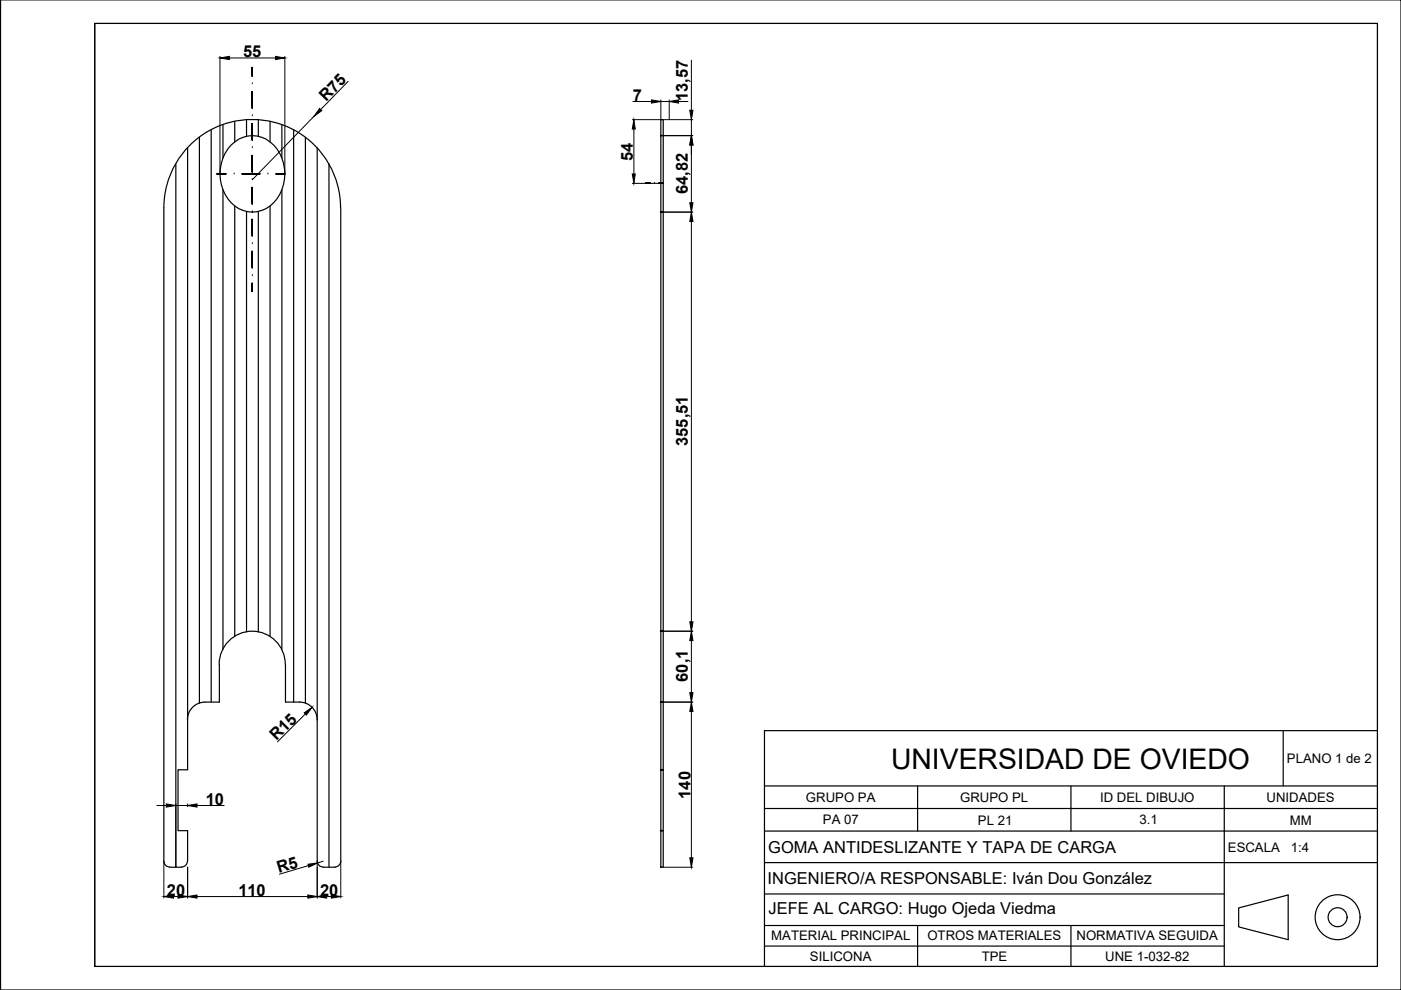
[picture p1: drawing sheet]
<svg xmlns="http://www.w3.org/2000/svg" width="297mm" height="210mm" viewBox="0 0 297 210" stroke-linecap="round" stroke-linejoin="round" font-family="sans-serif">
<!-- layer: 01_Contornos -->
<g fill="none" stroke="#000" stroke-width=".25">
<path d="M.1 0h296.9v209.9h-296.9zM20.1 5h271.9v199.9h-271.9zM37.3 34.7v149.2M39.8 31.3v131.9h-2.1v12.9h2.1l-.1 6.5a1.25 1.25 0 0 1-1.2 1.2M42.3 29.1v120M44.8 27.5v121.4M47.3 26.4v7.1M49 30.7a6.3 6.3 0 0 1 10.3 1.8 8.9 8.9 0 0 1-2.9 11.8 6.5 6.5 0 0 1-9.1-4.1 9.2 9.2 0 0 1 1.7-9.5zM49.8 25.8v4.3M52.3 25.4v3.5M54.8 25.4v3.5M57.3 25.8v4.3"/>
<path d="M59.8 26.4v7.1M62.3 27.5v121.4M64.8 29.1v120M67.3 31.3v151.3a1.25 1.25 0 0 0 1.2 1.2M69.8 34.7v149.2M140.1 25.4h.5v158.5h-.5zM47.3 40.2v97.5M49.8 43.7v91.2M52.3 44.8v89.2M54.8 44.8v89.2M57.3 43.7v91.2M59.8 40.2v97.5"/>
<path d="M72.2 44.1a18.7 18.7 0 0 0-18.7-18.8 18.7 18.7 0 0 0-18.8 18.8v138.5a1.25 1.25 0 0 0 1.3 1.2M72.2 44.1v138.5a1.25 1.25 0 0 1-1.2 1.2M43.5 148.9a3.7 3.7 0 0 0-3.8 3.7M60.5 140.8a7 7 0 0 0-7-7 7 7 0 0 0-7 7v8.1h-3M60.5 140.9v8h3M63.5 148.9a3.7 3.7 0 0 1 3.8 3.7M272.1 154.9v11.7M292 154.9h-129.9v50M162.1 176.2h129.9M162.1 166.6h129.9M162.1 171.4h129.9M194.5 166.6v9.6"/>
<path d="M227.1 166.6v9.6M259.6 166.6v38.3M36 183.9h2.5M68.5 183.9h2.5M162.1 182.9h129.9M162.1 189.5h97.5M162.1 196.2h97.5M194.5 196.2v8.7M227.1 196.2v8.7M262.6 192.5l10.5-2.7v9.4l-10.5-2.7zM162.1 200.6h97.5"/>
<circle cx="283.6" cy="194.5" r="4.8"/>
<circle cx="283.6" cy="194.5" r="2.01"/>
</g>
<!-- layer: 02_Ocultas -->
<g fill="#000" stroke="#000" stroke-width=".21">
<path d="M140.1 28.7h.5zM140.1 28.8l.5-.1zM140.1 28.8l.5-.1zM140.1 28.8h.5z"/>
<path d="M140.1 44.9h.5zM140.1 45l.5-.1zM140.1 45l.5-.1zM140.1 45h.5z"/>
<path d="M140.1 133.8h.5zM140.1 133.8h.5zM140.1 133.8h.5zM140.1 133.8h.5z"/>
<path d="M140.1 148.8h.5zM140.1 148.9l.5-.1zM140.1 148.9l.5-.1zM140.1 148.9h.5z"/>
<path d="M140.1 163.2h.5zM140.1 163.2h.5zM140.1 163.2h.5zM140.1 163.2h.5z"/>
<path d="M140.1 176.1h.5zM140.1 176.1h.5zM140.1 176.1h.5zM140.1 176.1h.5z"/>
</g>
<g fill="none" stroke="#000" stroke-width=".21">
<path d="M140.1 28.7v.1M140.1 28.7l.5 .1zM140.6 28.7v.1M140.1 44.9v.1M140.1 44.9l.5 .1zM140.6 44.9v.1M140.1 133.8h.1M140.1 133.8h.5zM140.6 133.8h.1M140.1 148.8v.1M140.1 148.8l.5 .1zM140.6 148.8v.1"/>
<path d="M140.1 163.2h.1M140.1 163.2h.5zM140.1 176.1h.1M140.1 176.1h.5zM140.6 163.2h.1M140.6 176.1h.1"/>
</g>
<!-- layer: 04_Cotas -->
<g fill="none" stroke="#000" stroke-width=".21">
<path d="M20.1 5h271.9v199.9h-271.9zM46.6 12v24.9M48.6 12.3h9.8M60.4 12v24.9M73.8 17.2l-5.8 6.1M146.6 12.8v10.6M66.6 24.7l-13.1 13.4M134.1 38.9h6M134.2 21.5h3.9M134.4 27.4v9.5M140.1 21.2v4.2h-6M140.1 21.5h1.8"/>
<path d="M140.6 28.8h6.3M140.6 25.4h6.3M141.9 21.2v4.2M143.9 21.5h2M146.6 25.4v3.4M146.6 30.7v12.3M140.6 45h6.3M146.6 47v84.8M140.6 133.8h6.3M146.6 135.8v11.1M64.8 151.4l-6 5.9M140.6 148.9h6.3"/>
<path d="M146.6 150.8v31.1M33.3 170.8h1.9M37.3 170.4v13.5M37.3 170.8h2.5M39.8 170.4v.6M41.8 170.8h5.7M34.7 182.6v7.8M36.8 190.1h.9M39.8 183.9v6.5M41.8 190.1h23.5M65.4 183.5l-6.1 1.8M67.3 182.6v7.8"/>
<path d="M68.5 182.6l-1.2 .4M69.2 190.1h1.1M72.2 182.6v7.8M140.6 183.9h6.3"/>
</g>
<g fill="#000" stroke="#000" stroke-width=".21">
<path d="M46.6 12.3l2-.3v.6zM58.4 12l2 .3-2 .3zM67.8 23l.4 .5-1.6 1.2zM134.1 36.9h.6l-.3 2zM134.4 25.4l.3 2h-.6zM138.1 21.2l2 .3-2 .4zM141.9 21.5l2-.3v.7zM146.6 28.8l.3 1.9h-.7zM146.2 23.4h.7l-.3 2zM146.6 45l.3 2h-.7zM146.2 43h.7l-.3 2zM146.2 131.8h.7l-.3 2z"/>
<path d="M146.6 133.8l.3 2h-.7zM64.5 151.1l1.7-1.1-1.2 1.6zM146.6 148.9l.3 1.9h-.7zM146.2 146.9h.7l-.3 2zM35.2 170.4l2.1 .4-2.1 .3zM39.8 170.8l2-.4v.7zM34.7 190.1l2.1-.3v.6zM37.7 189.8l2.1 .3-2.1 .3zM39.8 190.1l2-.3v.6zM65.3 189.8l2 .3-2 .3zM65.3 183.2l2-.2-1.8 .9zM67.3 190.1l1.9-.3v.6z"/>
<path d="M70.3 189.8l1.9 .3-1.9 .3zM146.2 181.9h.7l-.3 2z"/>
</g>
<!-- layer: 03_Ejes -->
<g fill="#000" stroke="#000" stroke-width=".21">
<path d="M53.5 14.4v1.7zM53.5 14.4v1.7zM53.5 14.4v1.7zM53.5 14.4v1.7z"/>
<path d="M46 36.8h1.9zM46 36.9l1.9-.1zM46 36.9l1.9-.1zM46 36.9h1.9z"/>
<path d="M51.3 36.8h3.8zM51.3 36.9l3.8-.1zM51.3 36.9l3.8-.1zM51.3 36.9h3.8z"/>
<path d="M53.5 32.9v3.6zM53.5 32.9v3.6zM53.5 32.9v3.6zM53.5 32.9v3.6z"/>
<path d="M53.5 26.2v3.5zM53.5 26.2v3.5zM53.5 26.2v3.5zM53.5 26.2v3.5z"/>
<path d="M53.5 19.4v3.5zM53.5 19.4v3.5zM53.5 19.4v3.5zM53.5 19.4v3.5z"/>
<path d="M58.5 36.8h1.9zM58.5 36.9l1.9-.1zM58.5 36.9l1.9-.1zM58.5 36.9h1.9z"/>
<path d="M136.9 38.8h1zM136.9 38.9l1-.1zM136.9 38.9l1-.1zM136.9 38.9h1z"/>
<path d="M139.6 38.8h1zM139.6 38.9l1-.1zM139.6 38.9l1-.1zM139.6 38.9h1z"/>
<path d="M53.5 53.3v3.5zM53.5 53.3v3.5zM53.5 53.3v3.5zM53.5 53.3v3.5z"/>
<path d="M53.5 46.5v3.5zM53.5 46.5v3.5zM53.5 46.5v3.5zM53.5 46.5v3.5z"/>
<path d="M53.5 39.7v3.5zM53.5 39.7v3.5zM53.5 39.7v3.5zM53.5 39.7v3.5z"/>
<path d="M53.5 60v1.8zM53.5 60v1.8zM53.5 60v1.8zM53.5 60v1.8z"/>
</g>
<g fill="none" stroke="#000" stroke-width=".21">
<path d="M53.5 19.4v3.5zM53.5 14.4v1.7zM53.5 14.4h.1M53.5 17.8h.1M46 36.8v.1M46 36.8l1.9 .1zM49.6 36.9h.1M51.3 36.8l3.8 .1zM53.5 39.7v3.5zM53.5 32.9v3.6zM53.5 26.2v3.5zM53.5 38.1h.1"/>
<path d="M53.5 31.3h.1M53.5 24.5h.1M56.8 36.9h.1M58.5 36.8l1.9 .1zM60.4 36.8v.1M136.9 38.8v.1M136.9 38.8l1 .1zM138.8 38.9h.1M139.6 38.8l1 .1zM140.6 38.8v.1M53.5 53.3v3.5zM53.5 46.5v3.5z"/>
<path d="M53.5 58.4h.1M53.5 51.7h.1M53.5 44.9h.1M53.5 61.8h.1M53.5 60v1.8z"/>
</g>
<text font-size="6" x="188.9" y="163">UNIVERSIDAD DE OVIEDO</text>
<g font-size="3.5">
<text x="51.5" y="12.1">55</text>
<text x="69.2" y="21.7" transform="rotate(-46 69.2 21.7)">R75</text>
<text x="134.2" y="21.4">7</text>
<text x="145.9" y="21.5" transform="rotate(-90 145.9 21.5)">13,57</text>
<text x="134.2" y="34.1" transform="rotate(-90 134.2 34.1)">54</text>
<text x="145.9" y="41.2" transform="rotate(-90 145.9 41.2)">64,82</text>
<text x="145.9" y="94.5" transform="rotate(-90 145.9 94.5)">355,51</text>
<text x="145.9" y="144.5" transform="rotate(-90 145.9 144.5)">60,1</text>
<text x="58.6" y="157.2" transform="rotate(-45 58.6 157.2)">R15</text>
<text x="43.6" y="170.6">10</text>
<text x="146.4" y="169.3" transform="rotate(-90 146.4 169.3)">140</text>
<text x="59.1" y="185.2" transform="rotate(-17 59.1 185.2)">R5</text>
<text x="162.9" y="180.8">GOMA ANTIDESLIZANTE Y TAPA DE CARGA</text>
<text x="35.4" y="189.9">20</text>
<text x="50.5" y="189.9">110</text>
<text x="67.8" y="189.9">20</text>
<text x="162.8" y="187.4">INGENIERO/A RESPONSABLE: Iván Dou González</text>
<text x="163" y="193.8">JEFE AL CARGO: Hugo Ojeda Viedma</text>
</g>
<g font-size="2.8">
<text x="272.9" y="161.8">PLANO 1 de 2</text>
<text x="170.9" y="170.1">GRUPO PA</text>
<text x="203.6" y="170.1">GRUPO PL</text>
<text x="233.2" y="170.1">ID DEL DIBUJO</text>
<text x="268.5" y="170.1">UNIDADES</text>
<text x="174.5" y="174.8">PA 07</text>
<text x="207.3" y="174.9">PL 21</text>
<text x="241.6" y="174.8">3.1</text>
<text x="273.5" y="174.9">MM</text>
<text x="260.3" y="180.6">ESCALA</text>
<text x="273.7" y="180.6">1:4</text>
<text x="163.5" y="199.4">MATERIAL PRINCIPAL</text>
<text x="171.7" y="203.8">SILICONA</text>
<text x="196.6" y="199.4">OTROS MATERIALES</text>
<text x="208.1" y="203.8">TPE</text>
<text x="228.2" y="199.4">NORMATIVA SEGUIDA</text>
<text x="234.3" y="203.7">UNE 1-032-82</text>
</g>
</svg>
